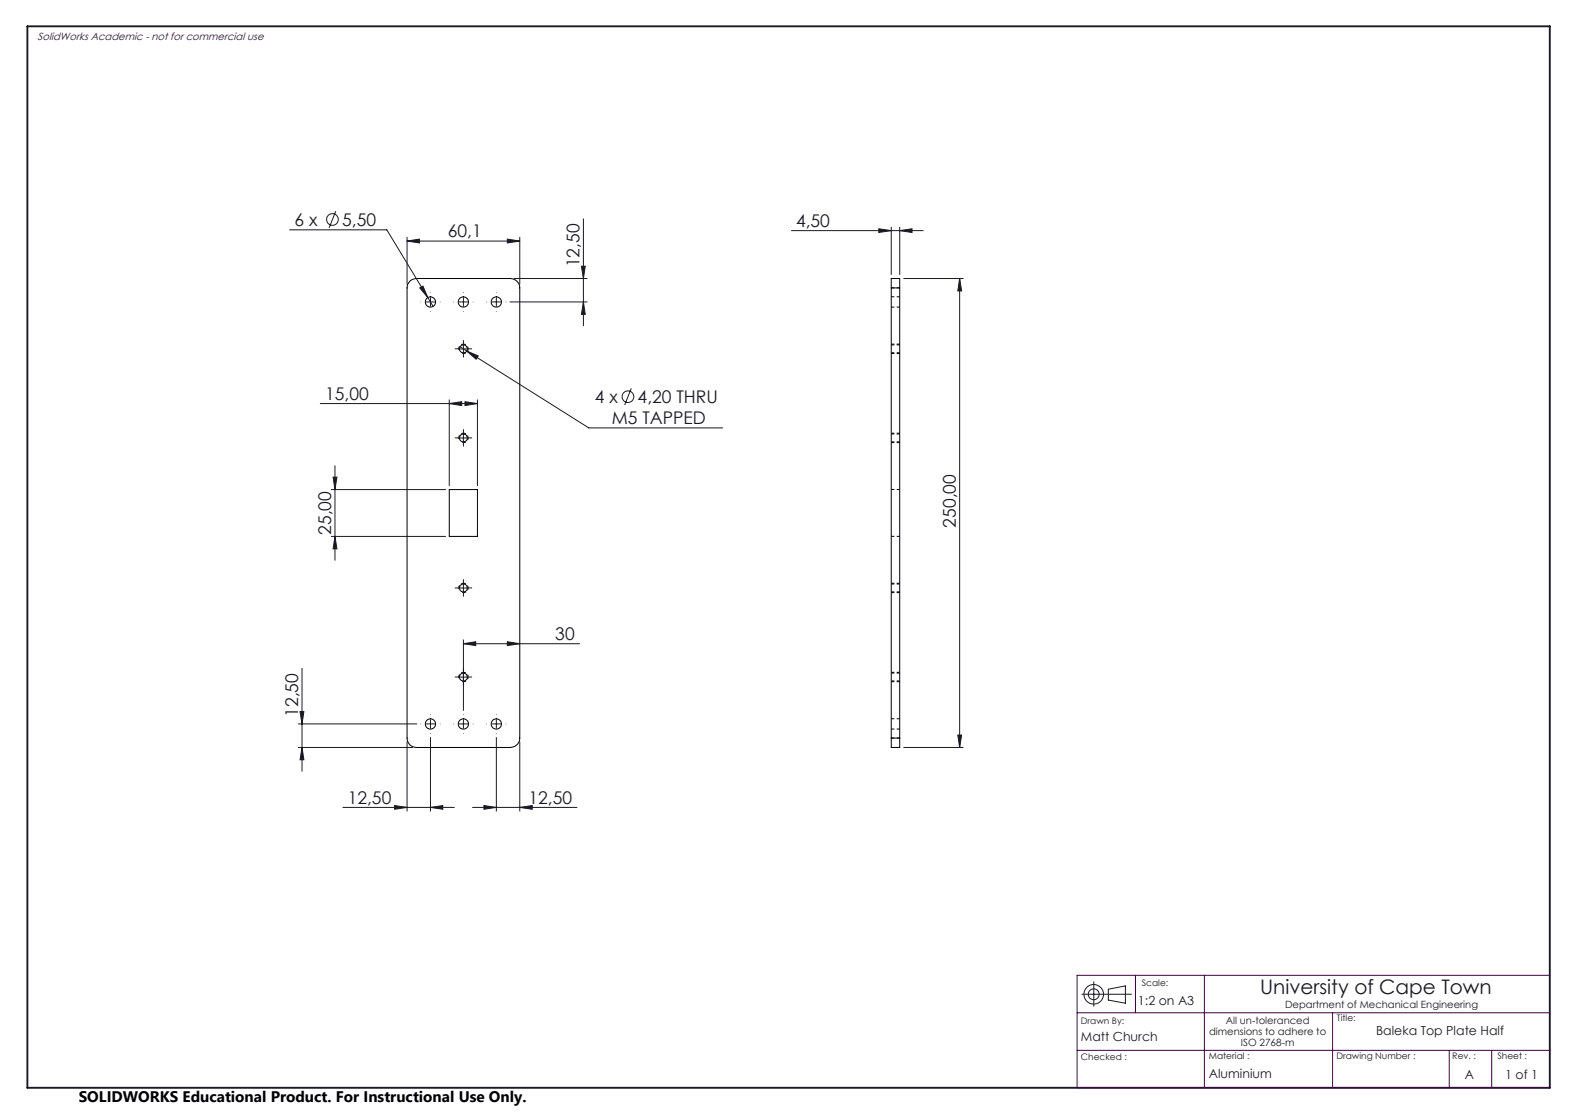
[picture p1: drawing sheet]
<svg xmlns="http://www.w3.org/2000/svg" width="420mm" height="297mm" viewBox="0 0 420 297" stroke-linecap="round" stroke-linejoin="round" font-family="sans-serif">
<g fill="none" stroke="#000" stroke-width=".27">
<path d="M109.3 75l.8-.5 .9-.2h25.1a2.53 2.53 0 0 1 2.5 2.5v120a2.53 2.53 0 0 1-2.5 2.5h-25.1a2.47 2.47 0 0 1-2.5-2.5v-120l.2-1zM237.7 76.8v-2.5h2.2v2.5M237.7 76.8h2.2M237.7 76.8v120M239.9 76.8v120M119.8 130.5h7.5v12.5h-7.5zM237.7 196.8v2.5h2.2v-2.5M237.7 196.8h2.2"/>
<circle cx="114.8" cy="80.5" r="1.39"/>
<circle cx="123.6" cy="93" r="1.06"/>
<circle cx="123.6" cy="80.5" r="1.39"/>
<circle cx="132.4" cy="80.5" r="1.39"/>
<circle cx="123.6" cy="116.8" r="1.06"/>
<circle cx="123.6" cy="156.8" r="1.06"/>
<circle cx="114.8" cy="193" r="1.39"/>
<circle cx="123.6" cy="180.5" r="1.06"/>
<circle cx="123.6" cy="193" r="1.39"/>
<circle cx="132.4" cy="193" r="1.39"/>
</g>
<g fill="none" stroke="#000" stroke-width=".27" stroke-dasharray="1.3 .6" stroke-dashoffset=".5" stroke-linecap="butt">
<path d="M239.9 76.7h-2.2M239.9 79.1h-2.2M237.7 81.9h2.2M237.7 94h2.2M239.9 91.9h-2.2M239.9 94.2h-2.2M239.9 91.7h-2.2M237.7 117.8h2.2M239.9 115.7h-2.2M239.9 118h-2.2M239.9 115.5h-2.2M239.9 130.5h-2.2"/>
<path d="M237.7 157.8h2.2M239.9 143h-2.2M239.9 155.7h-2.2M239.9 158h-2.2M239.9 155.5h-2.2M239.9 179.4h-2.2M239.9 179.2h-2.2M237.7 194.4h2.2M237.7 181.5h2.2M239.9 196.7h-2.2M239.9 191.6h-2.2M239.9 181.7h-2.2"/>
</g>
<g fill="none" stroke="#191924" stroke-width=".27">
<path d="M89.5 56.3l-1.7 4.4M155.6 58.3v28.6M77.2 61.3h26l10.9 18M108.5 64.3l3.3-.6v1.1zM108.5 63.2v12.6M108.5 64.3h30.1M111.9 76.8l.9-.5 1.3 3zM114.1 79.3l1.4 2.4M114.8 79.3v2.5M123.6 79.3v2.5M132.4 79.3v2.5M135.3 63.7l3.3 .6-3.3 .5z"/>
<path d="M137.1 74.3h19.5M138.6 63.2v12.6M155 71h1.1l-.5 3.3zM211 61.5h35.3M234.4 61l3.3 .5-3.3 .5zM237.7 60.5v12.8M239.9 61.5l3.3-.5v1zM239.9 60.5v12.8M240.9 74.3h16M255.9 74.3l.5 3.3h-1zM255.9 74.3v125M113.5 80.5h2.5"/>
<path d="M122.3 80.5h2.5M122.3 93h2.5M122.7 92.5l1.8 1.1M123.6 91.8v2.5M124.5 93.6l3 1.3-.5 .9zM124.5 93.6l32.5 20.5h35.7M131.1 80.5h2.5M136 80.5h20.6M155.6 80.5l.5 3.3h-1.1zM85.4 107.6h41.9M119.8 107.6l3.3-.5v1zM119.8 106.6v22.9"/>
<path d="M122.3 116.8h2.5M123.6 115.5v2.5M124 107.1l3.3 .5-3.3 .5zM127.3 106.6v22.9M168.3 103.5l-1.7 4.5M88.3 130.5h30.5M88.8 127.2h1.1l-.6 3.3zM89.3 124.2v25.2M88.3 143h30.5M89.3 143l.6 3.3h-1.1zM122.3 156.8h2.5M123.6 155.5v2.5"/>
<path d="M80.5 178.2v27.4M123.6 171.6l3.3-.5v1zM123.6 170.6v18.8M123.6 171.6h31M135.3 171.1l3.3 .5-3.3 .5zM79.6 193h31.6M79.6 199.3h30.4M80 189.7h1l-.5 3.3zM80.5 199.3l.5 3.3h-1zM108.5 197.8v18.4M113.5 193h2.5M114.8 191.8v2.5"/>
<path d="M114.8 196.6v19.6M122.3 180.5h2.5M122.3 193h2.5M123.6 191.8v2.5M131.1 193h2.5M132.4 191.8v2.5M132.4 196.6v19.6M138.6 197.8v18.4M240.9 199.3h16M255.4 196h1l-.5 3.3zM91.4 215.3h29.7M105.2 214.8l3.3 .5-3.3 .5z"/>
<path d="M114.8 215.3l3.3-.5v1zM126 215.3h27.8M129 214.8l3.4 .5-3.4 .5zM138.6 215.3l3.3-.5v1zM288.5 265.1h13.2M291.7 261.8v6.5M295.6 263.7l4.5-.8v4.6l-4.5-.9z"/>
<circle cx="88.7" cy="58.5" r="1.55"/>
<circle cx="167.5" cy="105.8" r="1.56"/>
<circle cx="291.6" cy="265.1" r="2.61"/>
<circle cx="291.7" cy="265.1" r="1.45"/>
</g>
<path d="M123.3 94.2a1.25 1.25 0 0 0 1.5-1.1 1.25 1.25 0 0 0-1.3-1.3 1.25 1.25 0 0 0-1.1 1.5M123.3 118a1.25 1.25 0 0 0 1.5-1.1 1.25 1.25 0 0 0-1.3-1.4 1.25 1.25 0 0 0-1.1 1.6M123.3 158a1.25 1.25 0 0 0 1.5-1.1 1.25 1.25 0 0 0-1.3-1.4 1.25 1.25 0 0 0-1.1 1.6M123.3 181.7a1.25 1.25 0 0 0 1.5-1.1 1.25 1.25 0 0 0-1.3-1.3 1.25 1.25 0 0 0-1.1 1.5" fill="none" stroke="#000" stroke-width=".27" stroke-dasharray="1.3 .6" stroke-dashoffset=".2" stroke-linecap="butt"/>
<g fill="none" stroke="#191924" stroke-width=".27" stroke-dasharray="15.2 1.3 1.3 1.3" stroke-linecap="butt">
<path d="M114.8 78v-.1M123.6 78v-.1M132.4 78v-.1M112.3 80.5h-.1M114.8 83v.1M117.3 80.5h.1M121.1 80.5h-.1M122.3 93h-1M123.6 83v.1M123.6 91.7v-1M123.6 94.2v1.1M124.8 93h1.1"/>
<path d="M126.1 80.5h.1M129.9 80.5h-.2M132.4 83v.1M134.9 80.5h.1M122.3 116.7h-1M123.6 115.5v-1.1M123.6 118v1M124.8 116.7h1.1M122.3 156.7h-1M123.6 155.5v-1.1M123.6 158v1M124.8 156.7h1.1"/>
<path d="M123.6 179.2v-1M112.3 193h-.1M114.8 190.5v-.1M114.8 195.5v.1M117.3 193h.1M121.1 193h-.1M122.3 180.5h-1M123.6 181.7v1.1M123.6 190.5v-.1M123.6 195.5v.1M124.8 180.5h1.1M126.1 193h.1"/>
<path d="M129.9 193h-.2M132.4 190.5v-.1M132.4 195.5v.1M134.9 193h.1"/>
</g>
<path d="M7.3 7h406v283h-406z" fill="none" stroke="#191924" stroke-width=".5"/>
<path d="M287.2 270h126.1M302.8 260v10M321.2 260v30M355.4 270v20M413.3 260h-126.1v30h126.1M287.2 280h126.1M386.5 280v10M397.8 280v10" fill="none" stroke="#400040" stroke-width=".27"/>
<g fill="#191924">
<path d="M119.8 107.6l3.3-.5v1zM124 107.1l3.3 .5-3.3 .5zM124.5 93.6l2.5 2.2 .5-.9zM111.9 76.8l2.2 2.5-1.3-3z"/>
<path d="M108.5 64.3l3.3-.6v1.1zM135.3 63.7l3.3 .6-3.3 .5z"/>
<path d="M114.8 215.3l3.3-.5v1zM105.2 214.8l3.3 .5-3.3 .5z"/>
<path d="M89.3 143l.6 3.3h-1.1zM88.8 127.2h1.1l-.6 3.3zM155.6 80.5l.5 3.3h-1.1zM155 71h1.1l-.5 3.3z"/>
<path d="M80 189.7h1l-.5 3.3zM80.5 199.3l.5 3.3h-1z"/>
<path d="M129 214.8l3.4 .5-3.4 .5zM138.6 215.3l3.3-.5v1zM123.6 171.6l3.3-.5v1zM135.3 171.1l3.3 .5-3.3 .5z"/>
<path d="M239.9 61.5l3.3-.5v1zM234.4 61l3.3 .5-3.3 .5z"/>
<path d="M255.9 74.3l.5 3.3h-1zM255.4 196h1l-.5 3.3z"/>
</g>
<text font-size="5.3" fill="#191924" x="336" y="265.1">University of Cape Town</text>
<g font-size="4.7" fill="#191924">
<text x="78.5" y="60.2">6 x</text>
<text x="91.2" y="60.2">5,50</text>
<text x="119.4" y="63.2">60,1</text>
<text x="212.3" y="60.5">4,50</text>
<text x="154.6" y="71.3" transform="rotate(-90 154.6 71.3)">12,50</text>
<text x="86.7" y="106.6">15,00</text>
<text x="158.6" y="107.5">4 x</text>
<text x="170" y="107.5">4,20 THRU</text>
<text x="163.1" y="113.1">M5 TAPPED</text>
<text x="88.3" y="142.6" transform="rotate(-90 88.3 142.6)">25,00</text>
<text x="254.9" y="140.6" transform="rotate(-90 254.9 140.6)">250,00</text>
<text x="148.1" y="170.6">30</text>
<text x="79.5" y="191.1" transform="rotate(-90 79.5 191.1)">12,50</text>
<text x="92.7" y="214.2">12,50</text>
<text x="140.9" y="214.2">12,50</text>
</g>
<text font-size="4.1" x="21" y="293.7">SOLIDWORKS Educational Product. For Instructional Use Only.</text>
<g font-size="3.3" fill="#191924">
<text x="303.5" y="267.8">1:2 on A3</text>
<text x="367" y="275.9">Baleka Top Plate Half</text>
<text x="288.2" y="277.6">Matt Church</text>
<text x="322.4" y="287.5">Aluminium</text>
<text x="390.6" y="287.6">A</text>
<text x="401.4" y="287.6">1 of 1</text>
</g>
<text font-size="2.8" fill="#400040" x="10" y="10.5">SolidWorks Academic - not for commercial use</text>
<g font-size="2.7" fill="#191924">
<text x="342.7" y="268.7">Department of Mechanical Engineering</text>
<text x="322.4" y="275.9">dimensions to adhere to</text>
<text x="326.9" y="272.9">All un-toleranced</text>
<text x="330.9" y="278.9">ISO 2768-m</text>
</g>
<g font-size="2.4" fill="#191924">
<text x="304.5" y="262.8">Scale:</text>
<text x="288.2" y="272.9">Drawn By:</text>
<text x="356.5" y="272.3">Title:</text>
<text x="288.2" y="282.6">Checked :</text>
<text x="322.4" y="282.3">Material :</text>
<text x="356.4" y="282.3">Drawing Number :</text>
<text x="387.3" y="282.4">Rev. :</text>
<text x="399.3" y="282.3">Sheet :</text>
</g>
</svg>
